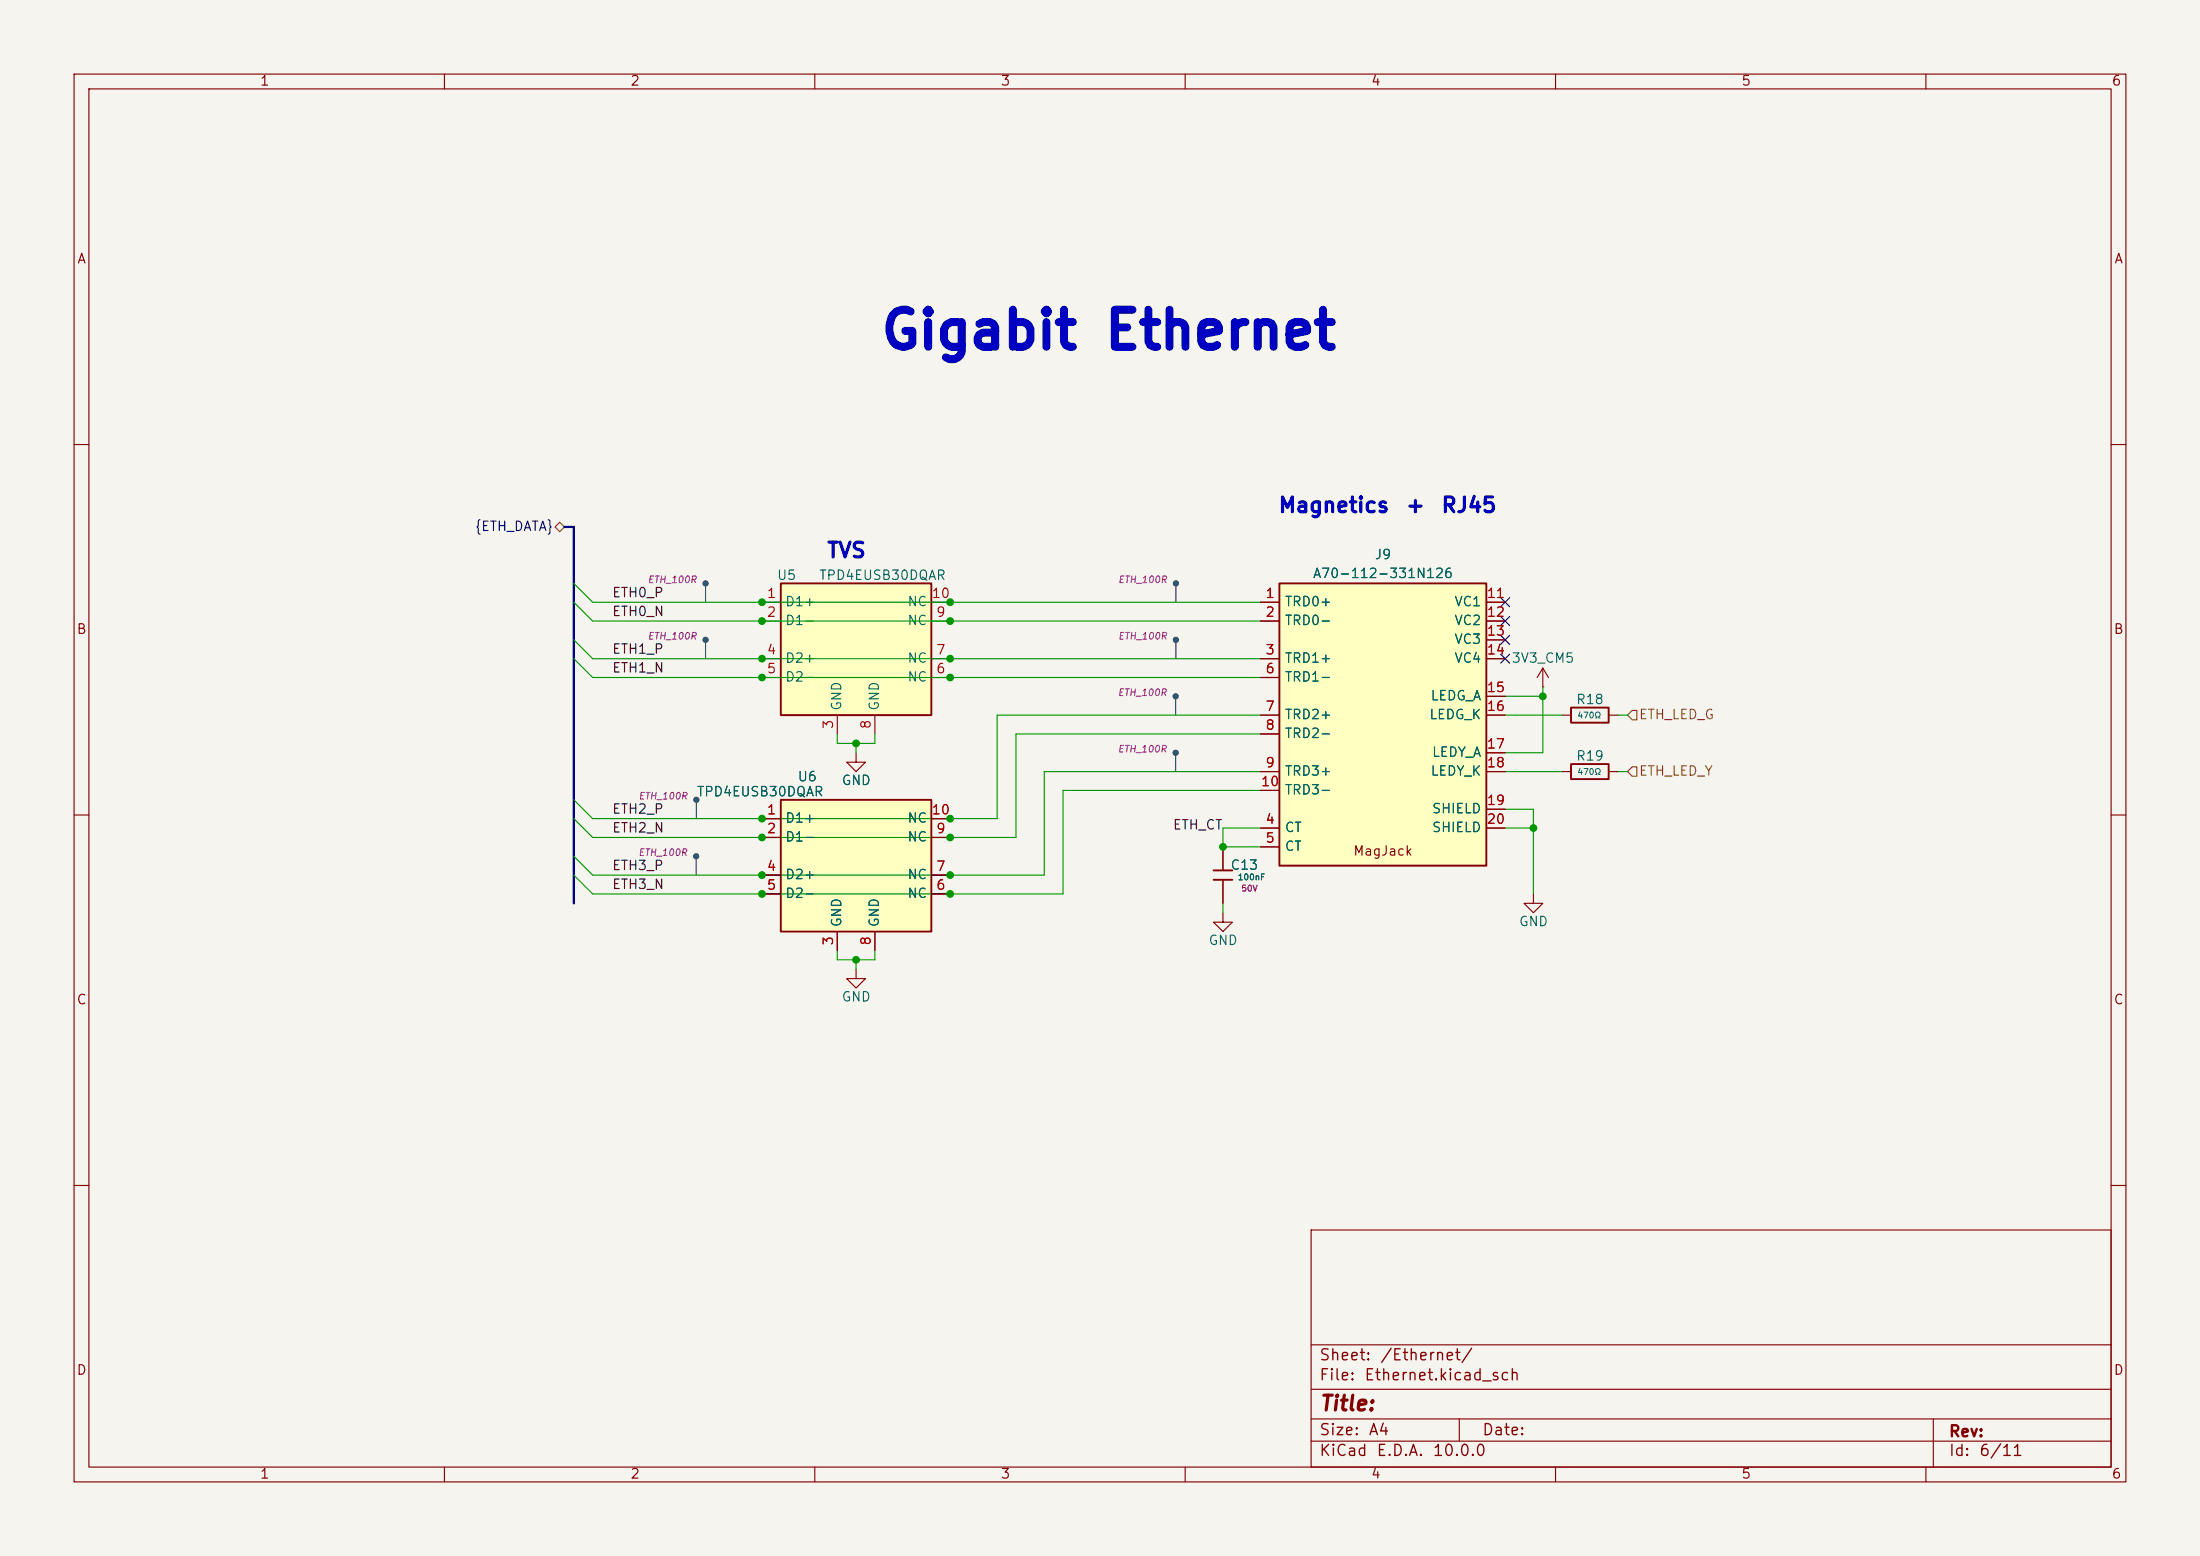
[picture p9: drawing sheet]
<svg xmlns="http://www.w3.org/2000/svg" width="297mm" height="210mm" viewBox="0 0 297 210" stroke-linecap="round" stroke-linejoin="round" font-family="sans-serif">
<path d="M0 0h297v210h-297z" fill="#f5f4ef" stroke="#f5f4ef" stroke-width=".14"/>
<g fill="none" stroke="#840000" stroke-width=".15">
<path d="M10 10h277v190h-277zM12 12h273v186h-273zM60 10v2M110 10v2M160 10v2M210 10v2M260 10v2M10 60h2M285 60h2M210.8 96.5h1.3M217.2 96.5h1.2M10 110h2"/>
<path d="M115.6 101.6v1.3h1.2l-1.2 1.2-1.3-1.2h1.3M285 110h2M10 160h2M177 166h108v32h-108zM285 160h2M60 198v2M110 198v2M160 198v2M177 194.5h108M177 191.5h108M177 187.5h108M177 181.5h108"/>
<path d="M197 191.5v3M210 198v2M260 198v2M261 191.5v6.5"/>
</g>
<path d="M212.1 95.5h5.1v2h-5.1z" fill="none" stroke="#840000" stroke-width=".25"/>
<path d="M105.4 108h20.3v17.7h-20.3z" fill="#ffffc2"/>
<path d="M105.4 108h20.3v17.7h-20.3z" fill="none" stroke="#840000" stroke-width=".25"/>
<g fill="none" stroke="#840000" stroke-width=".15">
<path d="M208.3 92.7h.1M208.3 90.2l-.8 1.2M208.3 90.2l.7 1.2M208.3 90.2v2.5M102.9 110.5h2.5M102.9 113h2.5M102.9 118.1h2.5M125.7 110.5h2.6M125.7 113h2.6M125.7 118.1h2.6M102.9 120.7h2.5M113 125.7v2.6"/>
<path d="M115.6 130.8v1.3h1.2l-1.2 1.3-1.3-1.3h1.3M118.1 125.7v2.6M125.7 120.7h2.6"/>
</g>
<path d="M172.7 78.7h28v38.1h-28z" fill="#ffffc2"/>
<path d="M172.7 78.7h28v38.1h-28zM163.8 118.7h2.6M163.8 117.5h2.6" fill="none" stroke="#840000" stroke-width=".25"/>
<g fill="none" stroke="#840000" stroke-width=".15">
<path d="M170.2 81.3h2.5M170.2 83.8h2.5M170.2 88.9h2.5M170.2 91.4h2.5M170.2 96.5h2.5M170.2 99.1h2.5M200.7 81.3h2.5M200.7 83.8h2.5M200.7 88.9h2.5M200.7 96.5h2.5M200.7 86.4h2.5M200.7 94h2.5"/>
<path d="M165.1 114.3v3.2M165.1 118.7v3.2M170.2 111.8h2.5M170.2 114.3h2.5M170.2 104.1h2.5M170.2 106.7h2.5M200.7 111.8h2.5M200.7 104.1h2.5M200.7 101.6h2.5M200.7 109.2h2.5M165.1 123.2v1.3h1.3l-1.3 1.2-1.3-1.2h1.3M207 120.7v1.2h1.3l-1.3 1.3-1.3-1.3h1.3"/>
</g>
<path d="M105.4 78.7h20.3v17.8h-20.3z" fill="#ffffc2"/>
<path d="M105.4 78.7h20.3v17.8h-20.3zM212.1 103.1h5.1v2.1h-5.1z" fill="none" stroke="#840000" stroke-width=".25"/>
<g fill="none" stroke="#840000" stroke-width=".15">
<path d="M102.9 81.3h2.5M102.9 83.8h2.5M102.9 88.9h2.5M102.9 91.4h2.5M113 96.5v2.6M118.1 96.5v2.6M125.7 81.3h2.6M125.7 83.8h2.6M125.7 88.9h2.6M125.7 91.4h2.6M170.2 81.3h2.5M170.2 83.8h2.5"/>
<path d="M170.2 88.9h2.5M170.2 91.4h2.5M170.2 96.5h2.5M170.2 99.1h2.5M200.7 81.3h2.5M200.7 83.8h2.5M200.7 88.9h2.5M200.7 96.5h2.5M200.7 86.4h2.5M200.7 94h2.5M102.9 110.5h2.5M102.9 113h2.5"/>
<path d="M102.9 118.1h2.5M125.7 110.5h2.6M125.7 113h2.6M125.7 118.1h2.6M165.1 114.3v3.2M165.1 118.7v3.2M170.2 104.1h2.5M170.2 111.8h2.5M170.2 114.3h2.5M170.2 106.7h2.5M200.7 104.1h2.5M200.7 111.8h2.5"/>
<path d="M200.7 101.6h2.5M200.7 109.2h2.5M210.8 104.1h1.3M217.2 104.1h1.2M102.9 120.7h2.5M113 125.7v2.6M118.1 125.7v2.6M125.7 120.7h2.6"/>
</g>
<path d="M95.2 79.1v2.2M158.7 79.1v2.2M95.2 86.7v2.2M158.7 94.3v2.2M158.7 86.7v2.2M94 115.9v2.2M94 108.3v2.2M158.7 102v2.1" fill="none" stroke="#484848" stroke-width=".15"/>
<g fill="#484848" stroke="#484848" stroke-width=".14">
<circle cx="94" cy="108" r=".36"/>
<circle cx="158.7" cy="78.7" r=".36"/>
<circle cx="95.2" cy="78.7" r=".36"/>
<circle cx="95.2" cy="86.4" r=".36"/>
<circle cx="158.7" cy="101.6" r=".36"/>
<circle cx="158.7" cy="86.4" r=".36"/>
<circle cx="94" cy="115.6" r=".36"/>
<circle cx="158.7" cy="94" r=".36"/>
</g>
<path d="M74.9 71.1l.7-.6 .6 .6-.6 .7zM220.3 95.9h.7v1.3h-.7l-.6-.7zM220.3 103.5h.7v1.3h-.7l-.6-.7z" fill="none" stroke="#725600" stroke-width=".15"/>
<path d="M76.2 71.1h1.3v50.8" fill="none" stroke="#000084" stroke-width=".3"/>
<g fill="none" stroke="#009600" stroke-width=".15">
<path d="M77.5 78.7l2.5 2.6h90.2M77.5 81.3l2.5 2.5h90.2M77.5 88.9l2.5 2.5h90.2M77.5 86.4l2.5 2.5h90.2M113 99.1v1.2h5.1v-1.2M170.2 96.5h-35.6v14h-54.6l-2.5-2.5M170.2 99.1h-33v13.9h-57.2l-2.5-2.5M203.2 96.5h7.6M203.2 94h5.1M208.3 92.7v8.9h-5.1M218.4 96.5h1.3M115.6 100.3v1.3"/>
<path d="M170.2 104.1h-29.2v14h-61l-2.5-2.5M170.2 106.7h-26.7v14h-63.5l-2.5-2.6M170.2 111.8h-5.1v2.5h5.1M203.2 109.2h3.8v11.5M203.2 111.8h3.8M203.2 104.1h7.6M218.4 104.1h1.3M113 128.3v1.2h5.1v-1.2M115.6 129.5v1.3M165.1 121.9v1.3"/>
</g>
<path d="M202.6 88.3l1.2 1.2M202.6 83.2l1.2 1.2M202.6 80.7l1.2 1.2M202.6 85.8l1.2 1.2M203.8 88.3l-1.2 1.2M203.8 83.2l-1.2 1.2M203.8 80.7l-1.2 1.2M203.8 85.8l-1.2 1.2" fill="none" stroke="#000084" stroke-width=".15"/>
<g fill="#009600" stroke="#009600" stroke-width=".14">
<circle cx="128.3" cy="81.3" r=".46"/>
<circle cx="128.3" cy="113" r=".46"/>
<circle cx="128.3" cy="88.9" r=".46"/>
<circle cx="128.3" cy="83.8" r=".46"/>
<circle cx="128.3" cy="91.4" r=".46"/>
<circle cx="165.1" cy="114.3" r=".46"/>
<circle cx="128.3" cy="118.1" r=".46"/>
<circle cx="128.3" cy="110.5" r=".46"/>
<circle cx="128.3" cy="120.7" r=".46"/>
<circle cx="102.9" cy="120.7" r=".46"/>
<circle cx="102.9" cy="118.1" r=".46"/>
<circle cx="102.9" cy="113" r=".46"/>
<circle cx="102.9" cy="110.5" r=".46"/>
<circle cx="115.6" cy="100.3" r=".46"/>
<circle cx="115.6" cy="129.5" r=".46"/>
<circle cx="207" cy="111.8" r=".46"/>
<circle cx="208.3" cy="94" r=".46"/>
<circle cx="102.9" cy="83.8" r=".46"/>
<circle cx="102.9" cy="81.3" r=".46"/>
<circle cx="102.9" cy="88.9" r=".46"/>
<circle cx="102.9" cy="91.4" r=".46"/>
</g>
<g font-size="5" fill="#0000c2">
<text x="118.6" y="48.3">Gigabit</text>
<text x="148.8" y="48.3">Ethernet</text>
</g>
<g font-size="2" fill="#0000c2">
<text x="172.5" y="69.7">Magnetics</text>
<text x="189.6" y="69.7">+</text>
<text x="194.4" y="69.7">RJ45</text>
<text x="111.5" y="75.8">TVS</text>
</g>
<text font-size="2" fill="#840000" x="178" y="190.9">Title:</text>
<g font-size="1.5" fill="#840000">
<text x="178" y="184">Sheet:</text>
<text x="186.2" y="184">/Ethernet/</text>
<text x="178" y="186.7">File:</text>
<text x="184.1" y="186.7">Ethernet.kicad_sch</text>
<text x="178" y="196.9">KiCad</text>
<text x="178" y="194.1">Size:</text>
<text x="184.7" y="194.1">A4</text>
<text x="185.7" y="196.9">E.D.A.</text>
<text x="193.3" y="196.9">10.0.0</text>
<text x="200" y="194.1">Date:</text>
<text x="263" y="194.3">Rev:</text>
<text x="263" y="196.9">Id:</text>
<text x="267.1" y="196.9">6/11</text>
</g>
<g font-size="1.3" fill="#840000">
<text x="35" y="11.9">1</text>
<text x="85" y="11.9">2</text>
<text x="135" y="11.9">3</text>
<text x="185" y="11.9">4</text>
<text x="235" y="11.9">5</text>
<text x="285" y="11.9">6</text>
<text x="10.3" y="35.9">A</text>
<text x="285.3" y="35.9">A</text>
<text x="10.3" y="85.9">B</text>
<text x="285.3" y="85.9">B</text>
<text x="182.6" y="115.8">MagJack</text>
<text x="10.3" y="135.9">C</text>
<text x="285.3" y="135.9">C</text>
<text x="10.3" y="185.9">D</text>
<text x="285.3" y="185.9">D</text>
<text x="35" y="199.9">1</text>
<text x="85" y="199.9">2</text>
<text x="135" y="199.9">3</text>
<text x="185" y="199.9">4</text>
<text x="235" y="199.9">5</text>
<text x="285" y="199.9">6</text>
</g>
<text font-size="1.3" fill="#000084" x="64" y="72">{ETH_DATA}</text>
<g font-size="1.3" fill="#006464">
<text x="185.5" y="75.8">J9</text>
<text x="104.8" y="78.6">U5</text>
<text x="105.9" y="82.1">D1+</text>
<text x="110.5" y="78.6">TPD4EUSB30DQAR</text>
<text x="122.4" y="82.1">NC</text>
<text x="173.4" y="82.1">TRD0+</text>
<text x="177.2" y="78.3">A70-112-331N126</text>
<text x="196.3" y="82.1">VC1</text>
<text x="105.9" y="84.7">D1-</text>
<text x="105.9" y="89.8">D2+</text>
<text x="122.4" y="89.8">NC</text>
<text x="122.4" y="84.7">NC</text>
<text x="173.4" y="84.7">TRD0-</text>
<text x="173.4" y="89.8">TRD1+</text>
<text x="196.3" y="84.7">VC2</text>
<text x="196.3" y="87.2">VC3</text>
<text x="196.3" y="89.8">VC4</text>
<text x="204" y="89.8">3V3_CM5</text>
<text x="105.9" y="92.3">D2-</text>
<text x="122.4" y="92.3">NC</text>
<text x="173.4" y="92.3">TRD1-</text>
<text x="193" y="94.8">LEDG_A</text>
<text x="212.7" y="95.4">R18</text>
<text x="113.9" y="96" transform="rotate(-90 113.9 96)">GND</text>
<text x="119" y="96" transform="rotate(-90 119 96)">GND</text>
<text x="173.4" y="97.4">TRD2+</text>
<text x="173.4" y="99.9">TRD2-</text>
<text x="192.9" y="97.4">LEDG_K</text>
<text x="94" y="107.8">TPD4EUSB30DQAR</text>
<text x="107.6" y="105.8">U6</text>
<text x="113.5" y="106.3">GND</text>
<text x="173.4" y="105">TRD3+</text>
<text x="173.4" y="107.5">TRD3-</text>
<text x="193" y="105">LEDY_K</text>
<text x="193.2" y="102.5">LEDY_A</text>
<text x="212.7" y="103">R19</text>
<text x="105.9" y="111.4">D1+</text>
<text x="105.9" y="113.9">D1-</text>
<text x="122.4" y="113.9">NC</text>
<text x="122.4" y="111.4">NC</text>
<text x="173.4" y="112.6">CT</text>
<text x="193.2" y="110.1">SHIELD</text>
<text x="193.2" y="112.6">SHIELD</text>
<text x="105.9" y="119">D2+</text>
<text x="122.4" y="119">NC</text>
<text x="166" y="117.7">C13</text>
<text x="173.4" y="115.2">CT</text>
<text x="105.9" y="121.5">D2-</text>
<text x="113.9" y="125.2" transform="rotate(-90 113.9 125.2)">GND</text>
<text x="119" y="125.2" transform="rotate(-90 119 125.2)">GND</text>
<text x="122.4" y="121.5">NC</text>
<text x="205" y="125.3">GND</text>
<text x="163.1" y="127.9">GND</text>
<text x="113.5" y="135.5">GND</text>
</g>
<g font-size="1.3" fill="#0f0f0f">
<text x="82.5" y="80.9">ETH0_P</text>
<text x="82.5" y="83.5">ETH0_N</text>
<text x="82.5" y="88.6">ETH1_P</text>
<text x="82.5" y="91.1">ETH1_N</text>
<text x="82.5" y="112.7">ETH2_N</text>
<text x="82.5" y="110.1">ETH2_P</text>
<text x="158.2" y="112.3">ETH_CT</text>
<text x="82.5" y="117.8">ETH3_P</text>
<text x="82.5" y="120.3">ETH3_N</text>
</g>
<g font-size="1.3" fill="#a90000">
<text x="103.4" y="81">1</text>
<text x="103.4" y="83.6">2</text>
<text x="125.7" y="81">10</text>
<text x="126.3" y="83.6">9</text>
<text x="170.7" y="81">1</text>
<text x="170.7" y="83.6">2</text>
<text x="200.6" y="81">11</text>
<text x="200.6" y="83.6">12</text>
<text x="103.4" y="88.6">4</text>
<text x="126.3" y="88.6">7</text>
<text x="170.7" y="88.6">3</text>
<text x="200.6" y="86.1">13</text>
<text x="200.6" y="88.6">14</text>
<text x="103.4" y="91.2">5</text>
<text x="126.3" y="91.2">6</text>
<text x="170.7" y="91.2">6</text>
<text x="200.6" y="93.7">15</text>
<text x="112.8" y="98.5" transform="rotate(-90 112.8 98.5)">3</text>
<text x="117.9" y="98.5" transform="rotate(-90 117.9 98.5)">8</text>
<text x="170.7" y="96.3">7</text>
<text x="170.7" y="98.8">8</text>
<text x="200.6" y="96.3">16</text>
<text x="200.6" y="101.3">17</text>
<text x="170.1" y="106.4">10</text>
<text x="170.7" y="103.9">9</text>
<text x="200.6" y="103.9">18</text>
<text x="103.4" y="110.2">1</text>
<text x="103.4" y="112.8">2</text>
<text x="125.7" y="110.2">10</text>
<text x="126.3" y="112.8">9</text>
<text x="170.7" y="111.5">4</text>
<text x="200.6" y="109">19</text>
<text x="200.6" y="111.5">20</text>
<text x="103.4" y="117.9">4</text>
<text x="126.3" y="117.9">7</text>
<text x="170.7" y="114">5</text>
<text x="103.4" y="120.4">5</text>
<text x="126.3" y="120.4">6</text>
<text x="112.8" y="127.7" transform="rotate(-90 112.8 127.7)">3</text>
<text x="117.9" y="127.7" transform="rotate(-90 117.9 127.7)">8</text>
</g>
<g font-size="1.3" fill="#725600">
<text x="221.2" y="97.4">ETH_LED_G</text>
<text x="221.2" y="105">ETH_LED_Y</text>
</g>
<g font-size=".9" fill="#840084">
<text x="87.4" y="78.9">ETH_100R</text>
<text x="150.9" y="78.9">ETH_100R</text>
<text x="87.4" y="86.5">ETH_100R</text>
<text x="150.9" y="86.5">ETH_100R</text>
<text x="150.8" y="94.2">ETH_100R</text>
<text x="150.8" y="101.8">ETH_100R</text>
<text x="86.1" y="108.1">ETH_100R</text>
<text x="86.1" y="115.7">ETH_100R</text>
</g>
<g font-size=".8" fill="#006464">
<text x="212.9" y="97.1">470Ω</text>
<text x="212.9" y="104.8">470Ω</text>
<text x="167" y="119">100nF</text>
</g>
<text font-size=".8" fill="#840084" x="167.5" y="120.5">50V</text>
</svg>
